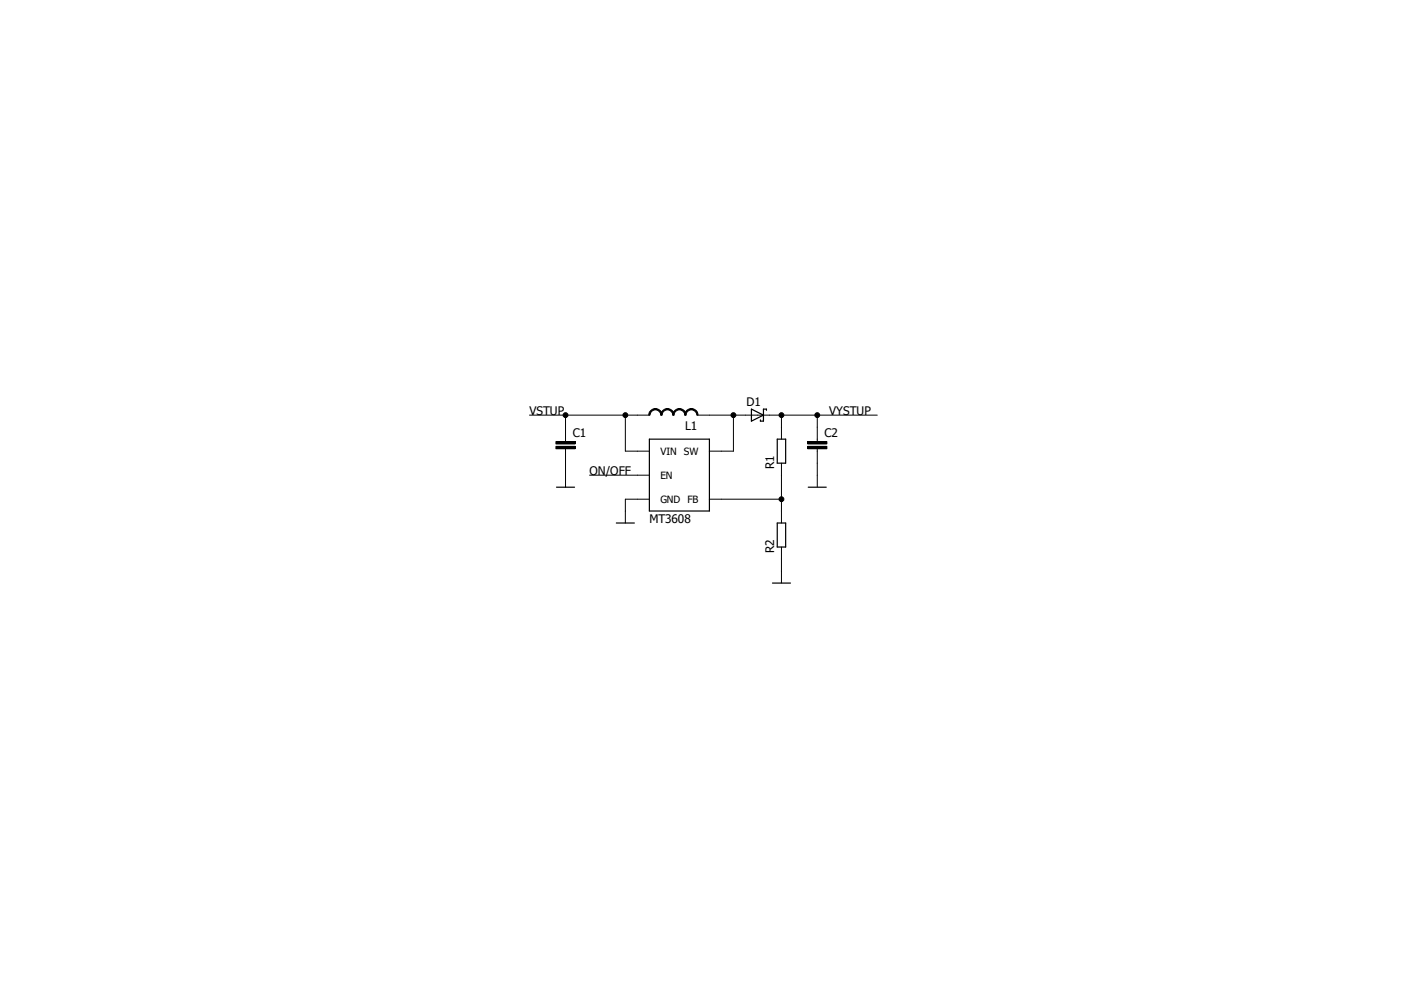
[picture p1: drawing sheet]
<svg xmlns="http://www.w3.org/2000/svg" width="297mm" height="210mm" viewBox="0 0 297 210" stroke-linecap="round" stroke-linejoin="round" font-family="sans-serif">
<path d="M111.3 83.5l74.4 43M185.7 83.5l-74.4 43" fill="none" stroke="#fff" stroke-width=".21"/>
<path d="M137.4 92.9h12.7v15.2h-12.7zM159 86.5l2.5 1.3-2.5 1.3zM162.1 86.8v-.3h-.6v2.6h-.6v-.3M164.4 92.9h1.8v5.1h-1.8zM117.7 103h3.8M130.4 110.6h3.8M164.4 110.6h1.8v5.1h-1.8zM171 103h3.8M163.4 123.3h3.8" fill="none" stroke="#000" stroke-width=".25"/>
<g fill="none" stroke="#000" stroke-width=".21">
<path d="M112 87.8h25.4M117.6 93.4h4.1v.5h-4.1zM117.6 94.4h4.1v.5h-4.1zM119.6 87.8v5.6M119.6 94.9v8.1M132.3 87.8v7.6h5.1M137.7 86.8l.7-.4h.2v.3a1.21 1.21 0 0 0-1.1 1.1h-.3v-.2zM138.6 86.4a1.37 1.37 0 0 1 1.4 1.4h-.2a1.19 1.19 0 0 0-1.2-1.1zM140.2 86.8l.8-.4h.2v.3a1.21 1.21 0 0 0-1.2 1.1h-.2v-.2zM141.2 86.4a1.37 1.37 0 0 1 1.4 1.4h-.3a1.19 1.19 0 0 0-1.1-1.1zM142.7 86.8l.8-.4h.2v.3a1.21 1.21 0 0 0-1.1 1.1h-.3v-.2zM143.7 86.4a1.37 1.37 0 0 1 1.4 1.4h-.2a1.19 1.19 0 0 0-1.2-1.1z"/>
<path d="M145.2 86.8l.8-.4h.3v.3a1.21 1.21 0 0 0-1.2 1.1h-.2v-.2zM146.3 86.4a1.37 1.37 0 0 1 1.4 1.4h-.3a1.19 1.19 0 0 0-1.1-1.1zM147.5 87.8h38.1M155.2 87.8v7.6h-5.1M165.3 87.8v5.1M165.3 98v12.6M170.9 93.4h4v.5h-4zM170.9 94.4h4v.5h-4zM172.9 87.8v5.6M172.9 94.9v8.1M124.7 100.5h12.7M137.4 105.6h-5.1v5"/>
<path d="M150.1 105.6h15.2M165.3 115.7v7.6"/>
<circle cx="119.6" cy="87.8" r=".51"/>
<circle cx="132.3" cy="87.8" r=".51"/>
<circle cx="155.1" cy="87.8" r=".51"/>
<circle cx="165.3" cy="87.8" r=".51"/>
<circle cx="172.9" cy="87.8" r=".51"/>
<circle cx="165.3" cy="105.6" r=".51"/>
</g>
<g fill="#000">
<path d="M117.6 93.4h4.1v.5h-4.1z" fill-rule="evenodd"/>
<path d="M117.6 94.4h4.1v.5h-4.1z" fill-rule="evenodd"/>
<path d="M137.7 86.8l.7-.4h.2v.3a1.21 1.21 0 0 0-1.1 1.1h-.3v-.2z" fill-rule="evenodd"/>
<path d="M138.6 86.4a1.37 1.37 0 0 1 1.4 1.4h-.2a1.19 1.19 0 0 0-1.2-1.1z" fill-rule="evenodd"/>
<path d="M140.2 86.8l.8-.4h.2v.3a1.21 1.21 0 0 0-1.2 1.1h-.2v-.2z" fill-rule="evenodd"/>
<path d="M141.2 86.4a1.37 1.37 0 0 1 1.4 1.4h-.3a1.19 1.19 0 0 0-1.1-1.1z" fill-rule="evenodd"/>
<path d="M142.7 86.8l.8-.4h.2v.3a1.21 1.21 0 0 0-1.1 1.1h-.3v-.2z" fill-rule="evenodd"/>
<path d="M143.7 86.4a1.37 1.37 0 0 1 1.4 1.4h-.2a1.19 1.19 0 0 0-1.2-1.1z" fill-rule="evenodd"/>
<path d="M145.2 86.8l.8-.4h.3v.3a1.21 1.21 0 0 0-1.2 1.1h-.2v-.2z" fill-rule="evenodd"/>
<path d="M146.3 86.4a1.37 1.37 0 0 1 1.4 1.4h-.3a1.19 1.19 0 0 0-1.1-1.1z" fill-rule="evenodd"/>
<path d="M170.9 93.4h4v.5h-4z" fill-rule="evenodd"/>
<path d="M170.9 94.4h4v.5h-4z" fill-rule="evenodd"/>
<circle cx="119.6" cy="87.8" r=".51"/>
<circle cx="132.3" cy="87.8" r=".51"/>
<circle cx="155.1" cy="87.8" r=".51"/>
<circle cx="165.3" cy="87.8" r=".51"/>
<circle cx="172.9" cy="87.8" r=".51"/>
<circle cx="165.3" cy="105.6" r=".51"/>
</g>
<g font-size="2.5">
<text x="112" y="87.8">VSTUP</text>
<text x="157.9" y="85.9">D1</text>
<text x="175.4" y="87.8">VYSTUP</text>
<text x="121.2" y="92.5">C1</text>
<text x="145" y="90.8">L1</text>
<text x="174.4" y="92.5">C2</text>
<text x="124.7" y="100.5">ON/OFF</text>
<text x="163.8" y="99.2" transform="rotate(-90 163.8 99.2)">R1</text>
<text x="137.4" y="110.6">MT3608</text>
<text x="163.8" y="117" transform="rotate(-90 163.8 117)">R2</text>
</g>
<g font-size="2.1">
<text x="139.7" y="96.2">VIN SW</text>
<text x="139.7" y="101.3">EN</text>
<text x="139.7" y="106.3">GND</text>
<text x="145.4" y="106.3">FB</text>
</g>
</svg>
